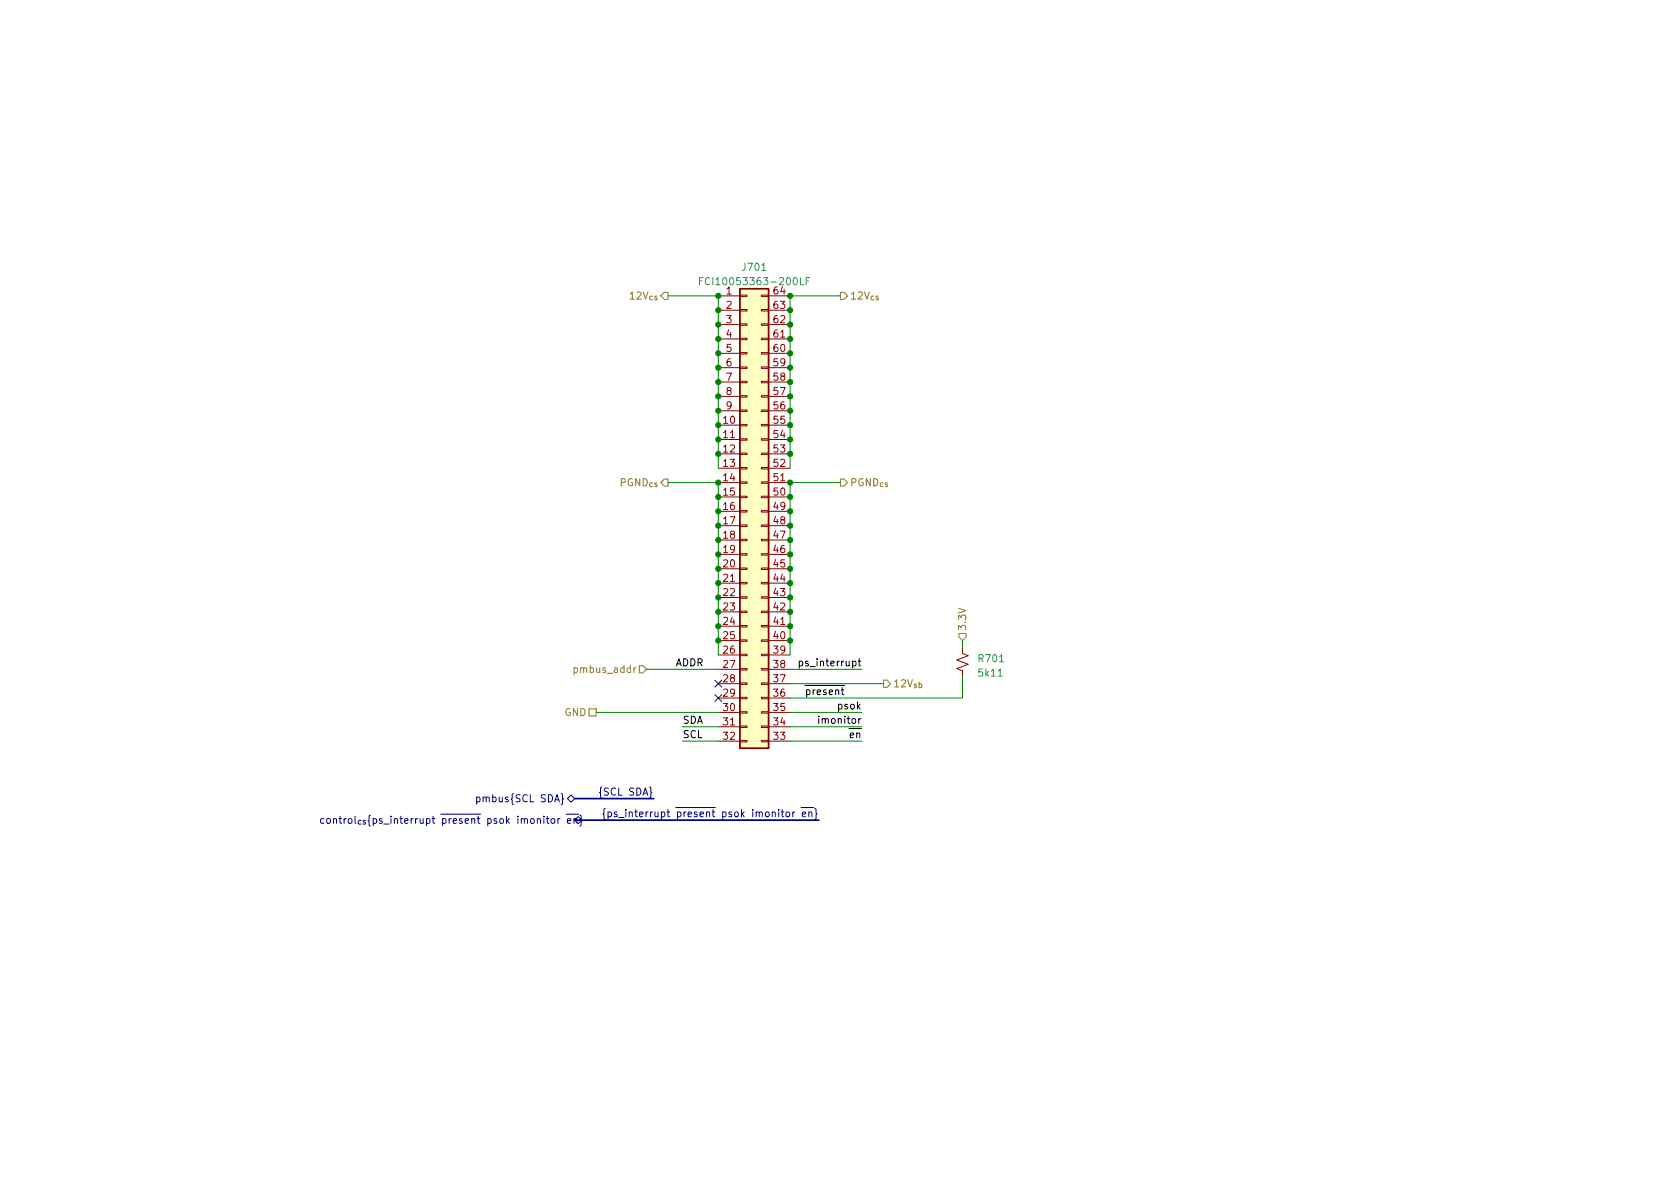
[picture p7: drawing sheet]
<svg xmlns="http://www.w3.org/2000/svg" width="297mm" height="210mm" viewBox="0 0 297 210" stroke-linecap="round" stroke-linejoin="round" font-family="sans-serif">
<path d="M130.8 51h5.1v81.3h-5.1z" fill="#ffffc2" stroke="#ffffc2" stroke-width=".18"/>
<path d="M130.8 51h5.1v81.3h-5.1z" fill="none" stroke="#840000" stroke-width=".25"/>
<g fill="none" stroke="#840000" stroke-width=".18">
<path d="M127 52.3h3.8M127 54.9h3.8M127 57.4h3.8M127 59.9h3.8M130.8 59.8h1.3v.3h-1.3zM130.8 57.3h1.3v.2h-1.3zM130.8 54.7h1.3v.3h-1.3zM130.8 52.2h1.3v.2h-1.3zM134.6 59.8h1.3v.3h-1.3zM134.6 57.3h1.3v.2h-1.3zM134.6 54.7h1.3v.3h-1.3zM134.6 52.2h1.3v.2h-1.3z"/>
<path d="M135.9 52.3h3.8M135.9 54.9h3.8M135.9 57.4h3.8M135.9 59.9h3.8M127 75.2h3.8M127 77.7h3.8M127 62.5h3.8M127 72.6h3.8M127 70.1h3.8M127 67.6h3.8M127 65h3.8M130.8 77.6h1.3v.2h-1.3z"/>
<path d="M130.8 75.1h1.3v.2h-1.3zM130.8 72.5h1.3v.3h-1.3zM130.8 70h1.3v.2h-1.3zM130.8 67.4h1.3v.3h-1.3zM130.8 64.9h1.3v.2h-1.3zM130.8 62.4h1.3v.2h-1.3zM134.6 77.6h1.3v.2h-1.3zM134.6 75.1h1.3v.2h-1.3zM134.6 72.5h1.3v.3h-1.3zM134.6 70h1.3v.2h-1.3zM134.6 67.4h1.3v.3h-1.3zM134.6 64.9h1.3v.2h-1.3z"/>
<path d="M134.6 62.4h1.3v.2h-1.3zM135.9 75.2h3.8M135.9 77.7h3.8M135.9 62.5h3.8M135.9 72.6h3.8M135.9 70.1h3.8M135.9 67.6h3.8M135.9 65h3.8M127 80.3h3.8M127 82.8h3.8M127 85.3h3.8M127 87.9h3.8"/>
<path d="M127 90.4h3.8M127 93h3.8M127 95.5h3.8M127 98h3.8M130.8 97.9h1.3v.3h-1.3zM130.8 95.4h1.3v.2h-1.3zM130.8 92.8h1.3v.3h-1.3zM130.8 90.3h1.3v.2h-1.3zM130.8 87.8h1.3v.2h-1.3zM130.8 85.2h1.3v.3h-1.3zM130.8 82.7h1.3v.2h-1.3zM130.8 80.1h1.3v.3h-1.3z"/>
<path d="M134.6 97.9h1.3v.3h-1.3zM134.6 95.4h1.3v.2h-1.3zM134.6 92.8h1.3v.3h-1.3zM134.6 90.3h1.3v.2h-1.3zM134.6 87.8h1.3v.2h-1.3zM134.6 85.2h1.3v.3h-1.3zM134.6 82.7h1.3v.2h-1.3zM134.6 80.1h1.3v.3h-1.3zM135.9 80.3h3.8M135.9 82.8h3.8M135.9 85.3h3.8M135.9 87.9h3.8"/>
<path d="M135.9 90.4h3.8M135.9 93h3.8M135.9 95.5h3.8M135.9 98h3.8M127 100.6h3.8M127 103.1h3.8M127 105.7h3.8M127 108.2h3.8M127 110.7h3.8M127 113.3h3.8M127 115.8h3.8M127 118.4h3.8"/>
<path d="M130.8 118.2h1.3v.3h-1.3zM130.8 115.7h1.3v.2h-1.3zM130.8 113.2h1.3v.2h-1.3zM130.8 110.6h1.3v.3h-1.3zM130.8 108.1h1.3v.2h-1.3zM130.8 105.5h1.3v.3h-1.3zM130.8 103h1.3v.2h-1.3zM130.8 100.5h1.3v.2h-1.3zM134.6 118.2h1.3v.3h-1.3zM134.6 115.7h1.3v.2h-1.3zM134.6 113.2h1.3v.2h-1.3zM134.6 110.6h1.3v.3h-1.3z"/>
<path d="M134.6 108.1h1.3v.2h-1.3zM134.6 105.5h1.3v.3h-1.3zM134.6 103h1.3v.2h-1.3zM134.6 100.5h1.3v.2h-1.3zM135.9 100.6h3.8M135.9 103.1h3.8M135.9 105.7h3.8M135.9 108.2h3.8M135.9 110.7h3.8M135.9 113.3h3.8M135.9 115.8h3.8M135.9 118.4h3.8"/>
<path d="M170.2 114.5v1.1l1 .3-2 .8 2 .8-2 .7 1 .4v1M127 120.9h3.8M127 123.4h3.8M127 126h3.8M127 128.5h3.8M127 131.1h3.8M130.8 130.9h1.3v.3h-1.3zM130.8 128.4h1.3v.2h-1.3zM130.8 125.9h1.3v.2h-1.3zM130.8 123.3h1.3v.3h-1.3zM130.8 120.8h1.3v.2h-1.3zM134.6 130.9h1.3v.3h-1.3z"/>
<path d="M134.6 128.4h1.3v.2h-1.3zM134.6 125.9h1.3v.2h-1.3zM134.6 123.3h1.3v.3h-1.3zM134.6 120.8h1.3v.2h-1.3zM135.9 120.9h3.8M135.9 123.4h3.8M135.9 126h3.8M135.9 128.5h3.8M135.9 131.1h3.8"/>
</g>
<path d="M123.7 49.7h.4M124.3 49.1h-.6v1.3M141.5 49.1v1.3h.6M142.5 49.7h.5M143.1 49.1h-.6v1.3" fill="none" stroke="#008484" stroke-width=".18"/>
<path d="M117.5 51.7h.6v1.3h-.6l-.7-.7zM148.6 51.7h.6l.7 .6-.7 .7h-.6zM117.5 84.7h.6v1.3h-.6l-.7-.7zM148.6 84.7h.6l.7 .6-.7 .7h-.6zM101.5 118.1h.4l.2 .2-.1 .6h-.5M101.5 118.1v1.3M113 117.7h.7l.6 .7-.6 .6h-.7zM169.5 112h1.3v.6l-.6 .7-.7-.7zM104.1 125.3h1.3v1.3h-1.3zM156.2 120.3h.6l.7 .6-.7 .6h-.6z" fill="none" stroke="#848400" stroke-width=".18"/>
<g fill="none" stroke="#000084" stroke-width=".18">
<path d="M126.4 122.8l1.2 1.2M126.4 120.3l1.2 1.2M127.6 122.8l-1.2 1.2M127.6 120.3l-1.2 1.2M57.3 144.8h-.4l-.2 .2 .1 .5h.5M57.8 144.9l.2-.1 .4 .1v.5l-.1 .1-.3 .1-.2-.1zM59 144.9l.1-.1h.4v.8M59 144.8v.8M84.3 141l.3-.1 .3 .3-.1 .5h-.5M84.3 140.9v1.3M99.2 140.3l.2 .2v.6l.2 .2-.2 .2v.6l-.2 .2M100.3 141.2l.7-.6 .6 .6-.6 .7z"/>
<path d="M101.2 144h1.1M101.5 144.9l.2-.1h.3v.8M101.6 145l.6-.6 .7 .6-.7 .7zM102.5 144.2l.3 .1v.6l.1 .2-.1 .2v.6l-.3 .2M107 143l-.2 .2v.6l-.2 .1 .2 .2v.6l.2 .2M107.5 143.6h.4l.2 .2-.1 .6h-.5M107.5 143.6v1.3M109.1 143.6h-.3l-.2 .2 .1 .1 .4 .2v.3h-.5M109.4 144.5h1M110.7 143.2v.1M110.7 143.6v.8M144 143l.3 .2v.6l.2 .1-.2 .2v.6l-.3 .2"/>
</g>
<path d="M141.3 117l.4-.1 .2 .3-.1 .5h-.5M141.3 116.9v1.3M151.7 116.9h.5M151.9 116.5v1.1l.3 .2M144.8 126.6v.2M144.8 127.1v.8M150.1 128.8h2.2" fill="none" stroke="#000" stroke-width=".18"/>
<path d="M101.6 141.2h14M101.6 145h43.2" fill="none" stroke="#000084" stroke-width=".3"/>
<g fill="none" stroke="#008400" stroke-width=".18">
<path d="M118.1 52.3h8.9v30.5M148.6 52.3h-8.9v30.5M118.1 85.3h8.9v30.5M148.6 85.3h-8.9v30.5M114.3 118.4h12.7M139.7 118.4h12.7M170.2 113.3v1.2M170.2 119.6v3.8h-30.5M105.4 126h21.6M120.6 128.5h6.4M120.6 131.1h6.4M139.7 126h12.7"/>
<path d="M139.7 128.5h12.7M139.7 131.1h12.7M139.7 120.9h16.5"/>
</g>
<g fill="#008400" stroke="#008400" stroke-width=".18">
<circle cx="139.7" cy="98" r=".46"/>
<circle cx="139.7" cy="100.6" r=".46"/>
<circle cx="139.7" cy="103.1" r=".46"/>
<circle cx="139.7" cy="105.7" r=".46"/>
<circle cx="139.7" cy="108.2" r=".46"/>
<circle cx="139.7" cy="110.7" r=".46"/>
<circle cx="139.7" cy="113.3" r=".46"/>
<circle cx="127" cy="57.4" r=".46"/>
<circle cx="127" cy="59.9" r=".46"/>
<circle cx="127" cy="62.5" r=".46"/>
<circle cx="127" cy="65" r=".46"/>
<circle cx="127" cy="67.6" r=".46"/>
<circle cx="127" cy="70.1" r=".46"/>
<circle cx="127" cy="52.3" r=".46"/>
<circle cx="127" cy="54.9" r=".46"/>
<circle cx="127" cy="72.6" r=".46"/>
<circle cx="127" cy="75.2" r=".46"/>
<circle cx="127" cy="77.7" r=".46"/>
<circle cx="127" cy="80.3" r=".46"/>
<circle cx="127" cy="85.3" r=".46"/>
<circle cx="127" cy="87.9" r=".46"/>
<circle cx="127" cy="95.5" r=".46"/>
<circle cx="127" cy="98" r=".46"/>
<circle cx="127" cy="100.6" r=".46"/>
<circle cx="139.7" cy="90.4" r=".46"/>
<circle cx="139.7" cy="93" r=".46"/>
<circle cx="127" cy="90.4" r=".46"/>
<circle cx="127" cy="93" r=".46"/>
<circle cx="139.7" cy="85.3" r=".46"/>
<circle cx="139.7" cy="87.9" r=".46"/>
<circle cx="139.7" cy="95.5" r=".46"/>
<circle cx="127" cy="103.1" r=".46"/>
<circle cx="127" cy="105.7" r=".46"/>
<circle cx="127" cy="108.2" r=".46"/>
<circle cx="127" cy="110.7" r=".46"/>
<circle cx="127" cy="113.3" r=".46"/>
<circle cx="139.7" cy="57.4" r=".46"/>
<circle cx="139.7" cy="59.9" r=".46"/>
<circle cx="139.7" cy="62.5" r=".46"/>
<circle cx="139.7" cy="65" r=".46"/>
<circle cx="139.7" cy="67.6" r=".46"/>
<circle cx="139.7" cy="70.1" r=".46"/>
<circle cx="139.7" cy="52.3" r=".46"/>
<circle cx="139.7" cy="54.9" r=".46"/>
<circle cx="139.7" cy="72.6" r=".46"/>
<circle cx="139.7" cy="75.2" r=".46"/>
<circle cx="139.7" cy="77.7" r=".46"/>
<circle cx="139.7" cy="80.3" r=".46"/>
</g>
<g font-size="1.8" fill="#008484">
<text x="131.4" y="47.9">J701</text>
<text x="125.1" y="50.4">FCI10053363-200LF</text>
<text x="173.1" y="117.1">R701</text>
<text x="173.2" y="119.6">5k11</text>
</g>
<g font-size="1.8" fill="#848400">
<text x="109" y="53">12V_{cs}</text>
<text x="150.2" y="53">12V_{cs}</text>
<text x="107" y="86">PGND_{cs}</text>
<text x="150.2" y="86">PGND_{cs}</text>
<text x="170.8" y="111.6" transform="rotate(-90 170.8 111.6)">3.3V</text>
<text x="102" y="119">pmbus_addr</text>
<text x="157.9" y="121.5">12V_{sb}</text>
<text x="99.8" y="126.6">GND</text>
</g>
<g font-size="1.8" fill="#840000">
<text x="128.4" y="52.1">1</text>
<text x="136.8" y="52.1">64</text>
<text x="128.4" y="54.6">2</text>
<text x="128.4" y="57.1">3</text>
<text x="128.4" y="59.7">4</text>
<text x="136.8" y="59.7">61</text>
<text x="136.8" y="57.1">62</text>
<text x="136.8" y="54.6">63</text>
<text x="128.4" y="62.2">5</text>
<text x="128.4" y="64.8">6</text>
<text x="136.8" y="64.8">59</text>
<text x="136.8" y="62.2">60</text>
<text x="128.4" y="67.3">7</text>
<text x="128.4" y="69.8">8</text>
<text x="136.8" y="69.8">57</text>
<text x="136.8" y="67.3">58</text>
<text x="127.9" y="74.9">10</text>
<text x="127.9" y="77.5">11</text>
<text x="128.4" y="72.4">9</text>
<text x="136.8" y="77.5">54</text>
<text x="136.8" y="74.9">55</text>
<text x="136.8" y="72.4">56</text>
<text x="127.9" y="80">12</text>
<text x="127.9" y="82.5">13</text>
<text x="136.8" y="82.5">52</text>
<text x="136.8" y="80">53</text>
<text x="127.9" y="85.1">14</text>
<text x="127.9" y="87.6">15</text>
<text x="136.8" y="87.6">50</text>
<text x="136.8" y="85.1">51</text>
<text x="127.9" y="90.2">16</text>
<text x="127.9" y="92.7">17</text>
<text x="127.9" y="95.2">18</text>
<text x="136.8" y="95.2">47</text>
<text x="136.8" y="92.7">48</text>
<text x="136.8" y="90.2">49</text>
<text x="127.9" y="97.8">19</text>
<text x="127.9" y="100.3">20</text>
<text x="136.8" y="100.3">45</text>
<text x="136.8" y="97.8">46</text>
<text x="127.9" y="102.9">21</text>
<text x="127.9" y="105.4">22</text>
<text x="127.9" y="107.9">23</text>
<text x="136.8" y="107.9">42</text>
<text x="136.8" y="105.4">43</text>
<text x="136.8" y="102.9">44</text>
<text x="127.9" y="110.5">24</text>
<text x="127.9" y="113">25</text>
<text x="136.8" y="113">40</text>
<text x="136.8" y="110.5">41</text>
<text x="127.9" y="115.6">26</text>
<text x="127.9" y="118.1">27</text>
<text x="136.8" y="118.1">38</text>
<text x="136.8" y="115.6">39</text>
<text x="127.9" y="120.6">28</text>
<text x="127.9" y="123.2">29</text>
<text x="127.9" y="125.7">30</text>
<text x="136.8" y="125.7">35</text>
<text x="136.8" y="123.2">36</text>
<text x="136.8" y="120.6">37</text>
<text x="127.9" y="128.3">31</text>
<text x="127.9" y="130.8">32</text>
<text x="136.8" y="130.8">33</text>
<text x="136.8" y="128.3">34</text>
</g>
<g font-size="1.8">
<text x="119.4" y="117.8">ADDR</text>
<text x="142.1" y="117.8">ps_interrupt</text>
<text x="142.2" y="122.9">~present</text>
<text x="148.3" y="125.4">psok</text>
<text x="120.6" y="128">SDA</text>
<text x="120.6" y="130.5">SCL</text>
<text x="145.3" y="128">imonitor</text>
<text x="150.3" y="130.5">~en</text>
</g>
<g font-size="1.8" fill="#000084">
<text x="85" y="141.9">pmbus{SCL SDA}</text>
<text x="106.4" y="140.7">{SCL SDA}</text>
<text x="59.6" y="145.7">control_{cs}{ps_interrupt ~present psok imonitor ~en}</text>
<text x="111.5" y="144.5">{ps_interrupt ~present psok imonitor ~en}</text>
</g>
</svg>
